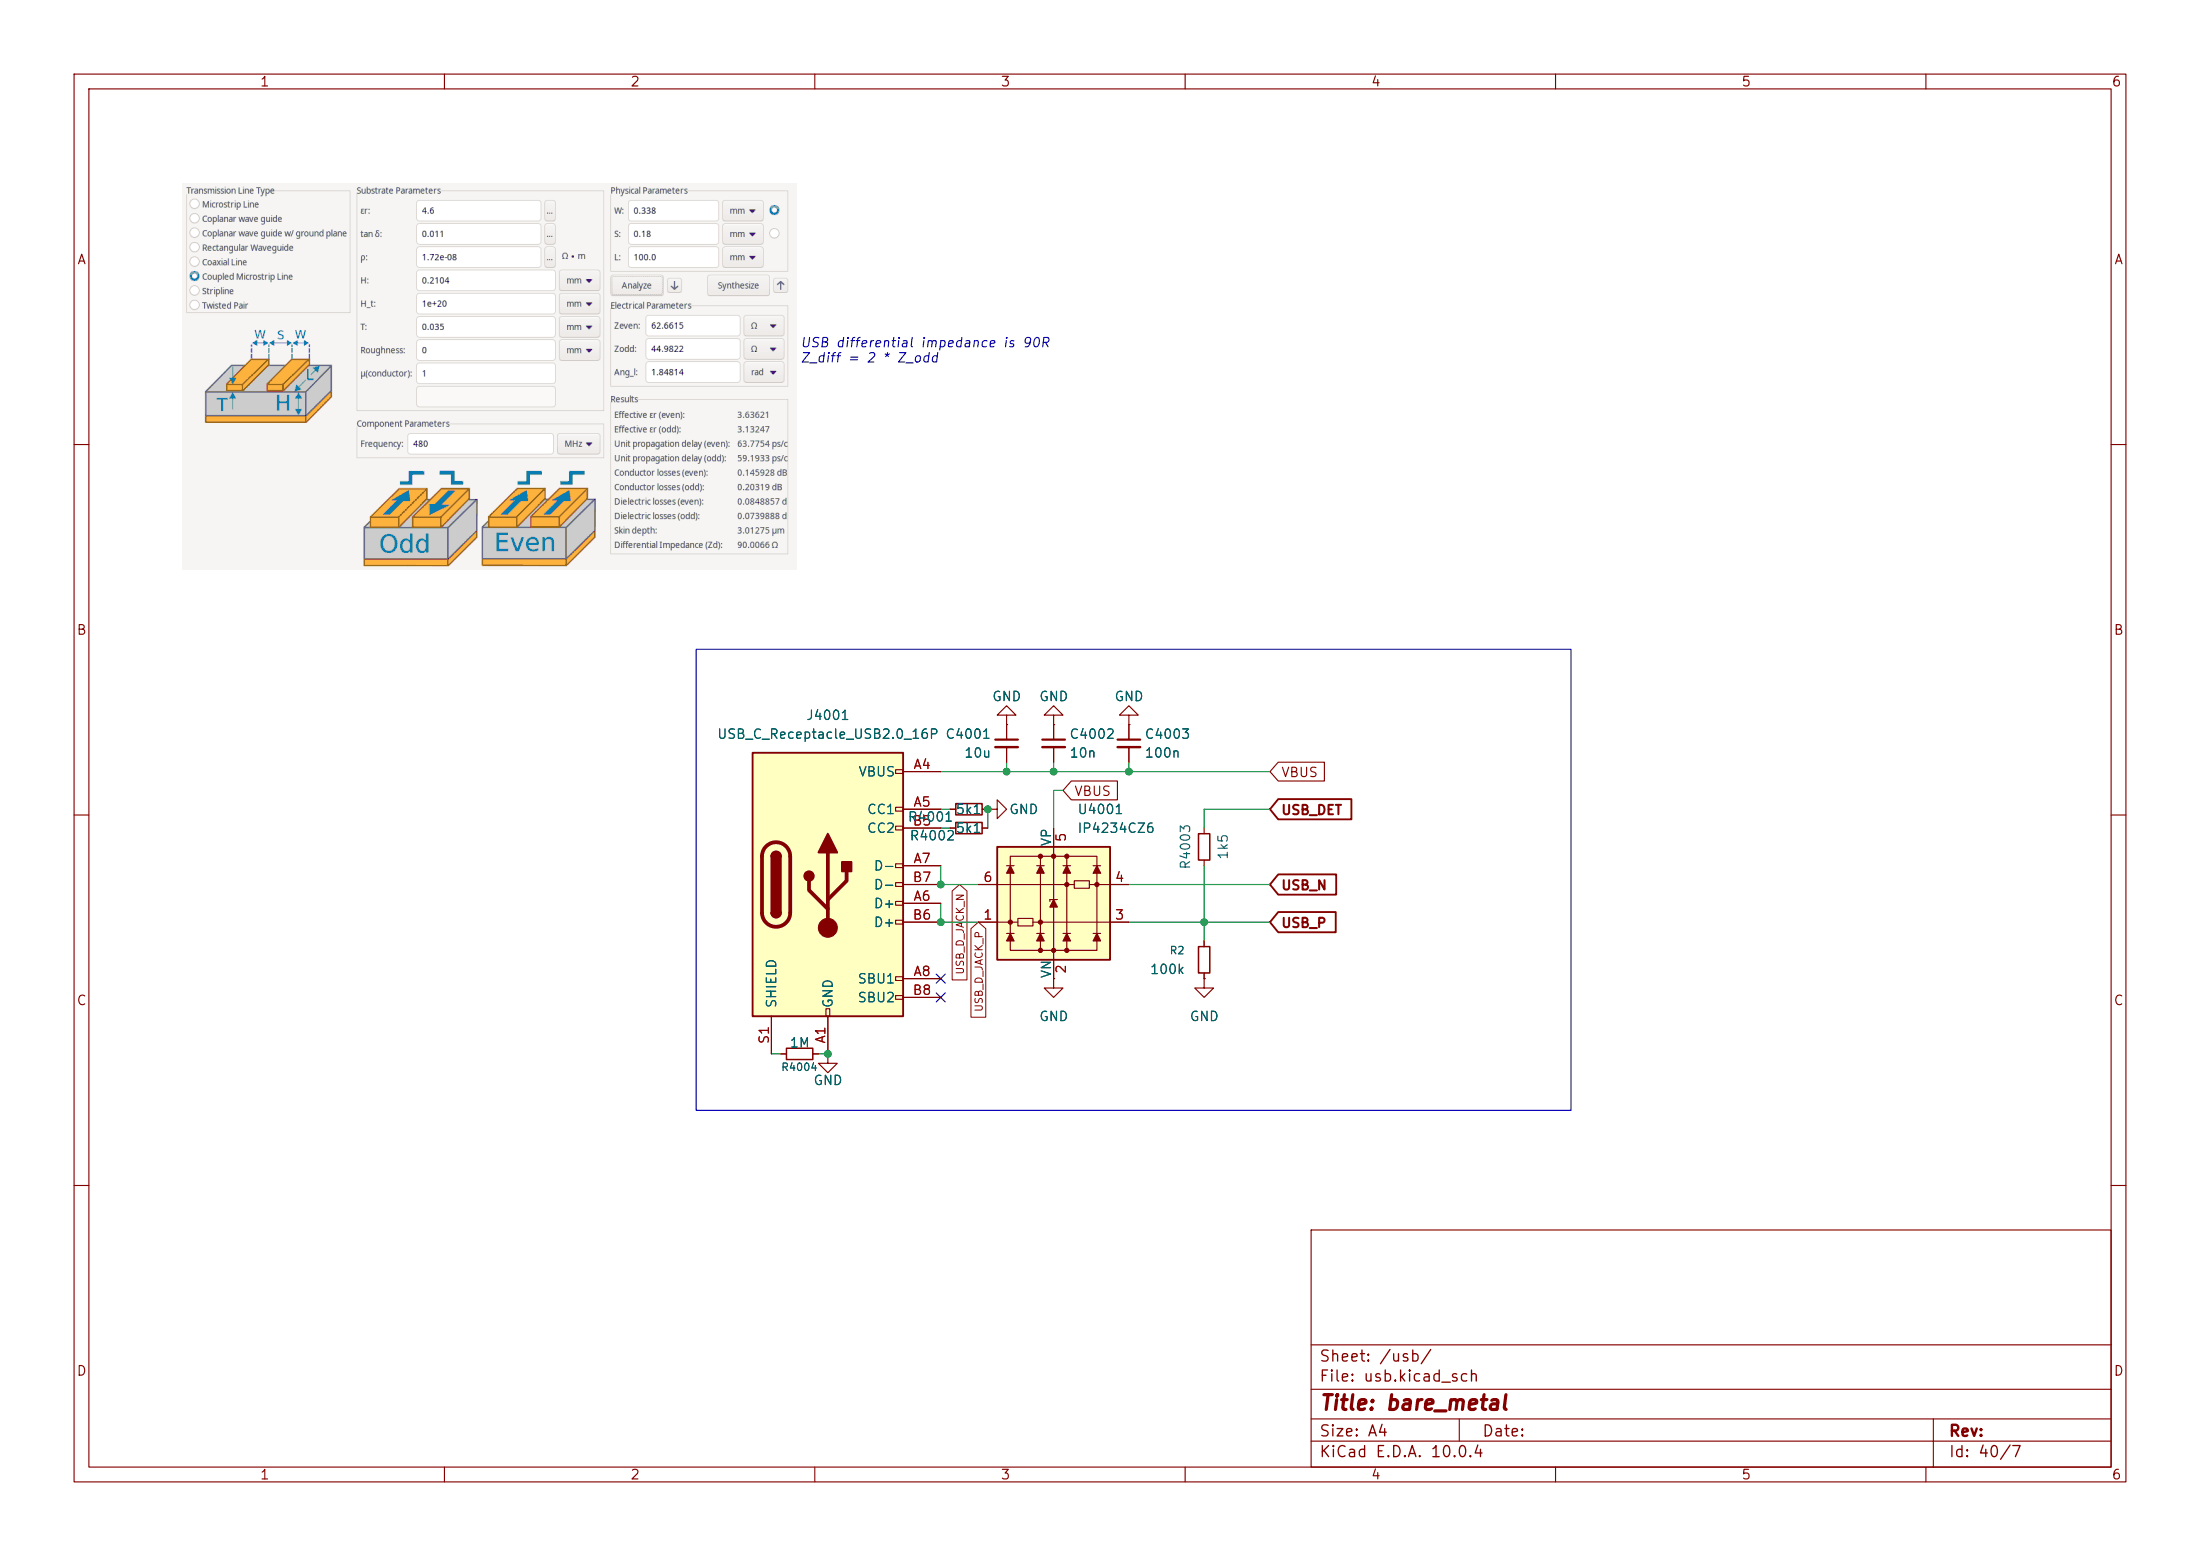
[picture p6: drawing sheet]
(kicad_sch
 (version 20260306)
 (generator "eeschema")
 (generator_version "10.0")
 (paper "A4")
 (title_block
  (title "bare_metal"))
 (lib_symbols
  (symbol "Connector:USB_C_Receptacle_USB2.0_16P"
   (pin_names
    (offset 1.016)) (exclude_from_sim no) (in_bom yes) (on_board yes)
   (in_pos_files yes)
   (duplicate_pin_numbers_are_jumpers no)
   (property "Reference" "J" (at 0 22.225 0) (show_name no) (do_not_autoplace no) (effects (font (size 1.27 1.27))))
   (property "Value" "USB_C_Receptacle_USB2.0_16P" (at 0 19.685 0) (show_name no) (do_not_autoplace no) (effects (font (size 1.27 1.27))))
   (property "Footprint" "" (at 3.81 0 0) (show_name no) (do_not_autoplace no) (hide yes) (effects (font (size 1.27 1.27))))
   (property "Datasheet" "https://www.usb.org/sites/default/files/documents/usb_type-c.zip" (at 3.81 0 0) (show_name no) (do_not_autoplace no) (hide yes) (effects (font (size 1.27 1.27))))
   (property "Description" "USB 2.0-only 16P Type-C Receptacle connector" (at 0 0 0) (show_name no) (do_not_autoplace no) (hide yes) (effects (font (size 1.27 1.27))))
   (symbol "USB_C_Receptacle_USB2.0_16P_0_0"
    (rectangle (start -0.254 -17.78) (end 0.254 -16.764) (stroke (width 0) (type default)) (fill (type none)))
    (rectangle (start 10.16 15.494) (end 9.144 14.986) (stroke (width 0) (type default)) (fill (type none)))
    (rectangle (start 10.16 10.414) (end 9.144 9.906) (stroke (width 0) (type default)) (fill (type none)))
    (rectangle (start 10.16 7.874) (end 9.144 7.366) (stroke (width 0) (type default)) (fill (type none)))
    (rectangle (start 10.16 2.794) (end 9.144 2.286) (stroke (width 0) (type default)) (fill (type none)))
    (rectangle (start 10.16 0.254) (end 9.144 -0.254) (stroke (width 0) (type default)) (fill (type none)))
    (rectangle (start 10.16 -2.286) (end 9.144 -2.794) (stroke (width 0) (type default)) (fill (type none)))
    (rectangle (start 10.16 -4.826) (end 9.144 -5.334) (stroke (width 0) (type default)) (fill (type none)))
    (rectangle (start 10.16 -12.446) (end 9.144 -12.954) (stroke (width 0) (type default)) (fill (type none)))
    (rectangle (start 10.16 -14.986) (end 9.144 -15.494) (stroke (width 0) (type default)) (fill (type none))))
   (symbol "USB_C_Receptacle_USB2.0_16P_0_1"
    (rectangle (start -10.16 17.78) (end 10.16 -17.78) (stroke (width 0.254) (type default)) (fill (type background)))
    (polyline (pts (xy -8.89 -3.81) (xy -8.89 3.81)) (stroke (width 0.508) (type default)) (fill (type none)))
    (rectangle (start -7.62 -3.81) (end -6.35 3.81) (stroke (width 0.254) (type default)) (fill (type outline)))
    (arc (start -7.62 3.81) (mid -6.985 4.4423) (end -6.35 3.81) (stroke (width 0.254) (type default)) (fill (type none)))
    (arc (start -7.62 3.81) (mid -6.985 4.4423) (end -6.35 3.81) (stroke (width 0.254) (type default)) (fill (type outline)))
    (arc (start -8.89 3.81) (mid -6.985 5.7067) (end -5.08 3.81) (stroke (width 0.508) (type default)) (fill (type none)))
    (arc (start -5.08 -3.81) (mid -6.985 -5.7067) (end -8.89 -3.81) (stroke (width 0.508) (type default)) (fill (type none)))
    (arc (start -6.35 -3.81) (mid -6.985 -4.4423) (end -7.62 -3.81) (stroke (width 0.254) (type default)) (fill (type none)))
    (arc (start -6.35 -3.81) (mid -6.985 -4.4423) (end -7.62 -3.81) (stroke (width 0.254) (type default)) (fill (type outline)))
    (polyline (pts (xy -5.08 3.81) (xy -5.08 -3.81)) (stroke (width 0.508) (type default)) (fill (type none)))
    (circle (center -2.54 1.143) (radius 0.635) (stroke (width 0.254) (type default)) (fill (type outline)))
    (polyline (pts (xy -1.27 4.318) (xy 0 6.858) (xy 1.27 4.318) (xy -1.27 4.318)) (stroke (width 0.254) (type default)) (fill (type outline)))
    (polyline (pts (xy 0 -2.032) (xy 2.54 0.508) (xy 2.54 1.778)) (stroke (width 0.508) (type default)) (fill (type none)))
    (polyline (pts (xy 0 -3.302) (xy -2.54 -0.762) (xy -2.54 0.508)) (stroke (width 0.508) (type default)) (fill (type none)))
    (polyline (pts (xy 0 -5.842) (xy 0 4.318)) (stroke (width 0.508) (type default)) (fill (type none)))
    (circle (center 0 -5.842) (radius 1.27) (stroke (width 0) (type default)) (fill (type outline)))
    (rectangle (start 1.905 1.778) (end 3.175 3.048) (stroke (width 0.254) (type default)) (fill (type outline))))
   (symbol "USB_C_Receptacle_USB2.0_16P_1_1"
    (pin passive line (at 0 -22.86 90) (length 5.08) (name "GND" (effects (font (size 1.27 1.27)))) (number "A1" (effects (font (size 1.27 1.27)))))
    (pin passive line (at 15.24 15.24 180) (length 5.08) (name "VBUS" (effects (font (size 1.27 1.27)))) (number "A4" (effects (font (size 1.27 1.27)))))
    (pin bidirectional line (at 15.24 10.16 180) (length 5.08) (name "CC1" (effects (font (size 1.27 1.27)))) (number "A5" (effects (font (size 1.27 1.27)))))
    (pin bidirectional line (at 15.24 -2.54 180) (length 5.08) (name "D+" (effects (font (size 1.27 1.27)))) (number "A6" (effects (font (size 1.27 1.27)))))
    (pin bidirectional line (at 15.24 2.54 180) (length 5.08) (name "D-" (effects (font (size 1.27 1.27)))) (number "A7" (effects (font (size 1.27 1.27)))))
    (pin bidirectional line (at 15.24 -12.7 180) (length 5.08) (name "SBU1" (effects (font (size 1.27 1.27)))) (number "A8" (effects (font (size 1.27 1.27)))))
    (pin passive line (at 15.24 15.24 180) (length 5.08) (hide yes) (name "VBUS" (effects (font (size 1.27 1.27)))) (number "A9" (effects (font (size 1.27 1.27)))))
    (pin passive line (at 0 -22.86 90) (length 5.08) (hide yes) (name "GND" (effects (font (size 1.27 1.27)))) (number "A12" (effects (font (size 1.27 1.27)))))
    (pin passive line (at 0 -22.86 90) (length 5.08) (hide yes) (name "GND" (effects (font (size 1.27 1.27)))) (number "B1" (effects (font (size 1.27 1.27)))))
    (pin passive line (at 15.24 15.24 180) (length 5.08) (hide yes) (name "VBUS" (effects (font (size 1.27 1.27)))) (number "B4" (effects (font (size 1.27 1.27)))))
    (pin bidirectional line (at 15.24 7.62 180) (length 5.08) (name "CC2" (effects (font (size 1.27 1.27)))) (number "B5" (effects (font (size 1.27 1.27)))))
    (pin bidirectional line (at 15.24 -5.08 180) (length 5.08) (name "D+" (effects (font (size 1.27 1.27)))) (number "B6" (effects (font (size 1.27 1.27)))))
    (pin bidirectional line (at 15.24 0 180) (length 5.08) (name "D-" (effects (font (size 1.27 1.27)))) (number "B7" (effects (font (size 1.27 1.27)))))
    (pin bidirectional line (at 15.24 -15.24 180) (length 5.08) (name "SBU2" (effects (font (size 1.27 1.27)))) (number "B8" (effects (font (size 1.27 1.27)))))
    (pin passive line (at 15.24 15.24 180) (length 5.08) (hide yes) (name "VBUS" (effects (font (size 1.27 1.27)))) (number "B9" (effects (font (size 1.27 1.27)))))
    (pin passive line (at 0 -22.86 90) (length 5.08) (hide yes) (name "GND" (effects (font (size 1.27 1.27)))) (number "B12" (effects (font (size 1.27 1.27)))))
    (pin passive line (at -7.62 -22.86 90) (length 5.08) (name "SHIELD" (effects (font (size 1.27 1.27)))) (number "S1" (effects (font (size 1.27 1.27))))))
   (embedded_fonts no))
  (symbol "Device:C_Small"
   (pin_numbers (hide yes))
   (pin_names
    (offset 0.254) (hide yes)) (exclude_from_sim no) (in_bom yes) (on_board yes)
   (in_pos_files yes)
   (duplicate_pin_numbers_are_jumpers no)
   (property "Reference" "C" (at 0.254 1.778 0) (show_name no) (do_not_autoplace no) (effects (font (size 1.27 1.27)) (justify left)))
   (property "Value" "C_Small" (at 0.254 -2.032 0) (show_name no) (do_not_autoplace no) (effects (font (size 1.27 1.27)) (justify left)))
   (property "Footprint" "" (at 0 0 0) (show_name no) (do_not_autoplace no) (hide yes) (effects (font (size 1.27 1.27))))
   (property "Datasheet" "" (at 0 0 0) (show_name no) (do_not_autoplace no) (hide yes) (effects (font (size 1.27 1.27))))
   (property "Description" "Unpolarized capacitor, small symbol" (at 0 0 0) (show_name no) (do_not_autoplace no) (hide yes) (effects (font (size 1.27 1.27))))
   (symbol "C_Small_0_1"
    (polyline (pts (xy -1.524 0.508) (xy 1.524 0.508)) (stroke (width 0.3048) (type default)) (fill (type none)))
    (polyline (pts (xy -1.524 -0.508) (xy 1.524 -0.508)) (stroke (width 0.3302) (type default)) (fill (type none))))
   (symbol "C_Small_1_1"
    (pin passive line (at 0 2.54 270) (length 2.032) (name "" (effects (font (size 1.27 1.27)))) (number "1" (effects (font (size 1.27 1.27)))))
    (pin passive line (at 0 -2.54 90) (length 2.032) (name "" (effects (font (size 1.27 1.27)))) (number "2" (effects (font (size 1.27 1.27))))))
   (embedded_fonts no))
  (symbol "Device:R_Small"
   (pin_numbers (hide yes))
   (pin_names
    (offset 0.254) (hide yes)) (exclude_from_sim no) (in_bom yes) (on_board yes)
   (in_pos_files yes)
   (duplicate_pin_numbers_are_jumpers no)
   (property "Reference" "R" (at 0.762 0.508 0) (show_name no) (do_not_autoplace no) (effects (font (size 1.27 1.27)) (justify left)))
   (property "Value" "R_Small" (at 0.762 -1.016 0) (show_name no) (do_not_autoplace no) (effects (font (size 1.27 1.27)) (justify left)))
   (property "Footprint" "" (at 0 0 0) (show_name no) (do_not_autoplace no) (hide yes) (effects (font (size 1.27 1.27))))
   (property "Datasheet" "" (at 0 0 0) (show_name no) (do_not_autoplace no) (hide yes) (effects (font (size 1.27 1.27))))
   (property "Description" "Resistor, small symbol" (at 0 0 0) (show_name no) (do_not_autoplace no) (hide yes) (effects (font (size 1.27 1.27))))
   (symbol "R_Small_0_1"
    (rectangle (start -0.762 1.778) (end 0.762 -1.778) (stroke (width 0.2032) (type default)) (fill (type none))))
   (symbol "R_Small_1_1"
    (pin passive line (at 0 2.54 270) (length 0.762) (name "" (effects (font (size 1.27 1.27)))) (number "1" (effects (font (size 1.27 1.27)))))
    (pin passive line (at 0 -2.54 90) (length 0.762) (name "" (effects (font (size 1.27 1.27)))) (number "2" (effects (font (size 1.27 1.27))))))
   (embedded_fonts no))
  (symbol "Power_Protection:IP4234CZ6"
   (pin_names
    (offset 0)) (exclude_from_sim no) (in_bom yes) (on_board yes)
   (in_pos_files yes)
   (duplicate_pin_numbers_are_jumpers no)
   (property "Reference" "U" (at -6.35 8.89 0) (show_name no) (do_not_autoplace no) (effects (font (size 1.27 1.27)) (justify right)))
   (property "Value" "IP4234CZ6" (at 2.794 8.89 0) (show_name no) (do_not_autoplace no) (effects (font (size 1.27 1.27)) (justify left)))
   (property "Footprint" "Package_TO_SOT_SMD:SC-74-6_1.55x2.9mm_P0.95mm" (at 0 -15.748 0) (show_name no) (do_not_autoplace no) (hide yes) (effects (font (size 1.27 1.27))))
   (property "Datasheet" "https://assets.nexperia.com/documents/data-sheet/IP4234CZ6.pdf" (at 0 -20.066 0) (show_name no) (do_not_autoplace no) (hide yes) (effects (font (size 1.27 1.27))))
   (property "Description" "ESD Protection, 2 channel, USB 2.0 to IEC 61000-4-2 level 4, 5.5V, SOT457 (SC-74-6)" (at 0 -18.034 0) (show_name no) (do_not_autoplace no) (hide yes) (effects (font (size 1.27 1.27))))
   (symbol "IP4234CZ6_0_0"
    (rectangle (start -5.842 6.35) (end 5.842 -6.35) (stroke (width 0) (type default)) (fill (type none)))
    (polyline (pts (xy -1.778 -6.35) (xy -1.778 6.35)) (stroke (width 0) (type default)) (fill (type none)))
    (polyline (pts (xy 1.778 6.35) (xy 1.778 -6.35)) (stroke (width 0) (type default)) (fill (type none))))
   (symbol "IP4234CZ6_0_1"
    (rectangle (start -7.62 7.62) (end 7.62 -7.62) (stroke (width 0.254) (type default)) (fill (type background)))
    (polyline (pts (xy -7.62 2.54) (xy 2.794 2.54)) (stroke (width 0) (type default)) (fill (type none)))
    (polyline (pts (xy -7.62 -2.54) (xy -4.826 -2.54)) (stroke (width 0) (type default)) (fill (type none)))
    (circle (center -5.842 -2.54) (radius 0.2794) (stroke (width 0) (type default)) (fill (type outline)))
    (polyline (pts (xy -5.334 5.08) (xy -6.35 5.08)) (stroke (width 0) (type default)) (fill (type none)))
    (polyline (pts (xy -5.334 -4.064) (xy -6.35 -4.064)) (stroke (width 0) (type default)) (fill (type none)))
    (circle (center -1.778 6.35) (radius 0.2794) (stroke (width 0) (type default)) (fill (type outline)))
    (circle (center -1.778 -2.54) (radius 0.2794) (stroke (width 0) (type default)) (fill (type outline)))
    (circle (center -1.778 -6.35) (radius 0.2794) (stroke (width 0) (type default)) (fill (type outline)))
    (polyline (pts (xy -1.27 5.08) (xy -2.286 5.08)) (stroke (width 0) (type default)) (fill (type none)))
    (polyline (pts (xy -1.27 -4.064) (xy -2.286 -4.064)) (stroke (width 0) (type default)) (fill (type none)))
    (polyline (pts (xy -0.508 0.508) (xy -0.508 0.254)) (stroke (width 0) (type default)) (fill (type none)))
    (polyline (pts (xy 0 7.62) (xy 0 -7.62)) (stroke (width 0) (type default)) (fill (type none)))
    (circle (center 0 6.35) (radius 0.2794) (stroke (width 0) (type default)) (fill (type outline)))
    (circle (center 0 -6.35) (radius 0.2794) (stroke (width 0) (type default)) (fill (type outline)))
    (polyline (pts (xy 0.508 0.508) (xy -0.508 0.508)) (stroke (width 0) (type default)) (fill (type none)))
    (circle (center 1.778 6.35) (radius 0.2794) (stroke (width 0) (type default)) (fill (type outline)))
    (circle (center 1.778 2.54) (radius 0.2794) (stroke (width 0) (type default)) (fill (type outline)))
    (circle (center 1.778 -6.35) (radius 0.2794) (stroke (width 0) (type default)) (fill (type outline)))
    (polyline (pts (xy 2.286 5.08) (xy 1.27 5.08)) (stroke (width 0) (type default)) (fill (type none)))
    (polyline (pts (xy 2.286 -4.064) (xy 1.27 -4.064)) (stroke (width 0) (type default)) (fill (type none)))
    (circle (center 5.842 2.54) (radius 0.2794) (stroke (width 0) (type default)) (fill (type outline)))
    (polyline (pts (xy 6.35 5.08) (xy 5.334 5.08)) (stroke (width 0) (type default)) (fill (type none)))
    (polyline (pts (xy 6.35 -4.064) (xy 5.334 -4.064)) (stroke (width 0) (type default)) (fill (type none)))
    (polyline (pts (xy 7.62 2.54) (xy 4.826 2.54)) (stroke (width 0) (type default)) (fill (type none)))
    (polyline (pts (xy 7.62 -2.54) (xy -2.794 -2.54)) (stroke (width 0) (type default)) (fill (type none))))
   (symbol "IP4234CZ6_1_1"
    (polyline (pts (xy -5.334 4.064) (xy -6.35 4.064) (xy -5.842 5.08) (xy -5.334 4.064)) (stroke (width 0) (type default)) (fill (type outline)))
    (polyline (pts (xy -5.334 -5.08) (xy -6.35 -5.08) (xy -5.842 -4.064) (xy -5.334 -5.08)) (stroke (width 0) (type default)) (fill (type outline)))
    (rectangle (start -4.826 -2.032) (end -2.794 -3.048) (stroke (width 0) (type default)) (fill (type none)))
    (polyline (pts (xy -1.27 4.064) (xy -2.286 4.064) (xy -1.778 5.08) (xy -1.27 4.064)) (stroke (width 0) (type default)) (fill (type outline)))
    (polyline (pts (xy -1.27 -5.08) (xy -2.286 -5.08) (xy -1.778 -4.064) (xy -1.27 -5.08)) (stroke (width 0) (type default)) (fill (type outline)))
    (polyline (pts (xy 0.508 -0.508) (xy -0.508 -0.508) (xy 0 0.508) (xy 0.508 -0.508)) (stroke (width 0) (type default)) (fill (type outline)))
    (polyline (pts (xy 2.286 4.064) (xy 1.27 4.064) (xy 1.778 5.08) (xy 2.286 4.064)) (stroke (width 0) (type default)) (fill (type outline)))
    (polyline (pts (xy 2.286 -5.08) (xy 1.27 -5.08) (xy 1.778 -4.064) (xy 2.286 -5.08)) (stroke (width 0) (type default)) (fill (type outline)))
    (rectangle (start 2.794 3.048) (end 4.826 2.032) (stroke (width 0) (type default)) (fill (type none)))
    (polyline (pts (xy 6.35 4.064) (xy 5.334 4.064) (xy 5.842 5.08) (xy 6.35 4.064)) (stroke (width 0) (type default)) (fill (type outline)))
    (polyline (pts (xy 6.35 -5.08) (xy 5.334 -5.08) (xy 5.842 -4.064) (xy 6.35 -5.08)) (stroke (width 0) (type default)) (fill (type outline)))
    (pin passive line (at -10.16 -2.54 0) (length 2.54) (name "" (effects (font (size 1.27 1.27)))) (number "1" (effects (font (size 1.27 1.27)))))
    (pin passive line (at 0 -10.16 90) (length 2.54) (name "VN" (effects (font (size 1.27 1.27)))) (number "2" (effects (font (size 1.27 1.27)))))
    (pin passive line (at 10.16 -2.54 180) (length 2.54) (name "" (effects (font (size 1.27 1.27)))) (number "3" (effects (font (size 1.27 1.27)))))
    (pin passive line (at 10.16 2.54 180) (length 2.54) (name "" (effects (font (size 1.27 1.27)))) (number "4" (effects (font (size 1.27 1.27)))))
    (pin passive line (at 0 10.16 270) (length 2.54) (name "VP" (effects (font (size 1.27 1.27)))) (number "5" (effects (font (size 1.27 1.27)))))
    (pin passive line (at -10.16 2.54 0) (length 2.54) (name "" (effects (font (size 1.27 1.27)))) (number "6" (effects (font (size 1.27 1.27))))))
   (embedded_fonts no))
  (symbol "R_Small_1"
   (pin_numbers (hide yes))
   (pin_names
    (offset 0.254) (hide yes)) (exclude_from_sim no) (in_bom yes) (on_board yes)
   (in_pos_files yes)
   (duplicate_pin_numbers_are_jumpers no)
   (property "Reference" "R" (at 0 0 90) (show_name no) (do_not_autoplace no) (effects (font (size 1.016 1.016))))
   (property "Value" "R_Small" (at 1.778 0 90) (show_name no) (do_not_autoplace no) (effects (font (size 1.27 1.27))))
   (property "Footprint" "" (at 0 0 0) (show_name no) (do_not_autoplace no) (hide yes) (effects (font (size 1.27 1.27))))
   (property "Datasheet" "" (at 0 0 0) (show_name no) (do_not_autoplace no) (hide yes) (effects (font (size 1.27 1.27))))
   (property "Description" "Resistor, small symbol" (at 0 0 0) (show_name no) (do_not_autoplace no) (hide yes) (effects (font (size 1.27 1.27))))
   (symbol "R_Small_1_0_1"
    (rectangle (start -0.762 1.778) (end 0.762 -1.778) (stroke (width 0.2032) (type default)) (fill (type none))))
   (symbol "R_Small_1_1_1"
    (pin passive line (at 0 2.54 270) (length 0.762) (name "" (effects (font (size 1.27 1.27)))) (number "1" (effects (font (size 1.27 1.27)))))
    (pin passive line (at 0 -2.54 90) (length 0.762) (name "" (effects (font (size 1.27 1.27)))) (number "2" (effects (font (size 1.27 1.27))))))
   (embedded_fonts no))
  (symbol "pkl_device:pkl_R_Small"
   (pin_numbers (hide yes))
   (pin_names
    (offset 0.254) (hide yes)) (exclude_from_sim no) (in_bom yes) (on_board yes)
   (in_pos_files yes)
   (duplicate_pin_numbers_are_jumpers no)
   (property "Reference" "R" (at 0.762 0.508 0) (show_name no) (do_not_autoplace no) (effects (font (size 1.27 1.27)) (justify left)))
   (property "Value" "pkl_R_Small" (at 0.762 -1.016 0) (show_name no) (do_not_autoplace no) (effects (font (size 1.27 1.27)) (justify left)))
   (property "Footprint" "pkl_dipol:R_0402" (at 0 0 0) (show_name no) (do_not_autoplace no) (hide yes) (effects (font (size 1.524 1.524))))
   (property "Datasheet" "" (at 0 0 0) (show_name no) (do_not_autoplace no) (hide yes) (effects (font (size 1.524 1.524))))
   (property "Description" "Resistor" (at 0 0 0) (show_name no) (do_not_autoplace no) (hide yes) (effects (font (size 1.27 1.27))))
   (symbol "pkl_R_Small_0_1"
    (rectangle (start -0.762 1.778) (end 0.762 -1.778) (stroke (width 0.2032) (type default)) (fill (type none))))
   (symbol "pkl_R_Small_1_1"
    (pin passive line (at 0 2.54 270) (length 0.762) (name "" (effects (font (size 1.016 1.016)))) (number "1" (effects (font (size 1.016 1.016)))))
    (pin passive line (at 0 -2.54 90) (length 0.762) (name "" (effects (font (size 1.016 1.016)))) (number "2" (effects (font (size 1.016 1.016))))))
   (embedded_fonts no))
  (symbol "power:GND"
   (power global)
   (pin_numbers (hide yes))
   (pin_names
    (offset 0) (hide yes)) (exclude_from_sim no) (in_bom yes) (on_board yes)
   (in_pos_files yes)
   (duplicate_pin_numbers_are_jumpers no)
   (property "Reference" "#PWR" (at 0 -6.35 0) (show_name no) (do_not_autoplace no) (hide yes) (effects (font (size 1.27 1.27))))
   (property "Value" "GND" (at 0 -3.81 0) (show_name no) (do_not_autoplace no) (effects (font (size 1.27 1.27))))
   (property "Footprint" "" (at 0 0 0) (show_name no) (do_not_autoplace no) (hide yes) (effects (font (size 1.27 1.27))))
   (property "Datasheet" "" (at 0 0 0) (show_name no) (do_not_autoplace no) (hide yes) (effects (font (size 1.27 1.27))))
   (property "Description" "Power symbol creates a global label with name \"GND\" , ground" (at 0 0 0) (show_name no) (do_not_autoplace no) (hide yes) (effects (font (size 1.27 1.27))))
   (symbol "GND_0_1"
    (polyline (pts (xy 0 0) (xy 0 -1.27) (xy 1.27 -1.27) (xy 0 -2.54) (xy -1.27 -1.27) (xy 0 -1.27)) (stroke (width 0) (type default)) (fill (type none))))
   (symbol "GND_1_1"
    (pin power_in line (at 0 0 270) (length 0) (name "" (effects (font (size 1.27 1.27)))) (number "1" (effects (font (size 1.27 1.27))))))
   (embedded_fonts no)))
 (rectangle
  (start 93.98 87.63)
  (end 212.09 149.86)
  (stroke (width 0) (type default))
  (fill (type none)))
 (text "USB differential impedance is 90R\nZ_diff = 2 * Z_odd"
  (exclude_from_sim no)
  (at 107.95 47.498 0)
  (effects (font (size 1.27 1.27)
    (italic yes)) (justify left)))
 (junction
  (at 127 119.38)
  (diameter 0)
  (color 0 0 0 0))
 (junction
  (at 152.4 104.14)
  (diameter 0)
  (color 0 0 0 0))
 (junction
  (at 111.76 142.24)
  (diameter 0)
  (color 0 0 0 0))
 (junction
  (at 142.24 104.14)
  (diameter 0)
  (color 0 0 0 0))
 (junction
  (at 135.89 104.14)
  (diameter 0)
  (color 0 0 0 0))
 (junction
  (at 127 124.46)
  (diameter 0)
  (color 0 0 0 0))
 (junction
  (at 133.35 109.22)
  (diameter 0)
  (color 0 0 0 0))
 (junction
  (at 162.56 124.46)
  (diameter 0)
  (color 0 0 0 0))
 (no_connect
  (at 127 132.08))
 (no_connect
  (at 127 134.62))
 (wire
  (pts (xy 162.56 111.76) (xy 162.56 109.22))
  (stroke (width 0) (type default)))
 (wire
  (pts (xy 152.4 102.87) (xy 152.4 104.14))
  (stroke (width 0) (type default)))
 (wire
  (pts (xy 133.35 109.22) (xy 133.35 111.76))
  (stroke (width 0) (type default)))
 (wire
  (pts (xy 127 119.38) (xy 132.08 119.38))
  (stroke (width 0) (type default)))
 (wire
  (pts (xy 143.51 106.68) (xy 142.24 106.68))
  (stroke (width 0) (type default)))
 (wire
  (pts (xy 171.45 119.38) (xy 152.4 119.38))
  (stroke (width 0) (type default)))
 (wire
  (pts (xy 162.56 124.46) (xy 152.4 124.46))
  (stroke (width 0) (type default)))
 (wire
  (pts (xy 162.56 124.46) (xy 162.56 127))
  (stroke (width 0) (type default)))
 (wire
  (pts (xy 127 111.76) (xy 128.27 111.76))
  (stroke (width 0) (type default)))
 (wire
  (pts (xy 162.56 109.22) (xy 171.45 109.22))
  (stroke (width 0) (type default)))
 (wire
  (pts (xy 152.4 104.14) (xy 171.45 104.14))
  (stroke (width 0) (type default)))
 (wire
  (pts (xy 135.89 104.14) (xy 142.24 104.14))
  (stroke (width 0) (type default)))
 (wire
  (pts (xy 142.24 104.14) (xy 152.4 104.14))
  (stroke (width 0) (type default)))
 (wire
  (pts (xy 127 116.84) (xy 127 119.38))
  (stroke (width 0) (type default)))
 (wire
  (pts (xy 104.14 142.24) (xy 105.41 142.24))
  (stroke (width 0) (type default)))
 (wire
  (pts (xy 127 121.92) (xy 127 124.46))
  (stroke (width 0) (type default)))
 (wire
  (pts (xy 127 124.46) (xy 132.08 124.46))
  (stroke (width 0) (type default)))
 (wire
  (pts (xy 162.56 116.84) (xy 162.56 124.46))
  (stroke (width 0) (type default)))
 (wire
  (pts (xy 127 104.14) (xy 135.89 104.14))
  (stroke (width 0) (type default)))
 (wire
  (pts (xy 171.45 124.46) (xy 162.56 124.46))
  (stroke (width 0) (type default)))
 (wire
  (pts (xy 142.24 102.87) (xy 142.24 104.14))
  (stroke (width 0) (type default)))
 (wire
  (pts (xy 142.24 106.68) (xy 142.24 111.76))
  (stroke (width 0) (type default)))
 (wire
  (pts (xy 135.89 102.87) (xy 135.89 104.14))
  (stroke (width 0) (type default)))
 (wire
  (pts (xy 110.49 142.24) (xy 111.76 142.24))
  (stroke (width 0) (type default)))
 (wire
  (pts (xy 127 109.22) (xy 128.27 109.22))
  (stroke (width 0) (type default)))
 (image
  (at 66.04 50.8)
  (data))
 (global_label "USB_P"
  (shape input)
  (at 171.45 124.46 0)
  (fields_autoplaced yes)
  (effects (font (size 1.27 1.27) (thickness 0.254)
    (bold yes)) (justify left))
  (property "Intersheetrefs" "${INTERSHEET_REFS}" (at 180.9588 124.46 0) (hide yes) (show_name no) (do_not_autoplace no) (effects (font (size 1.27 1.27)) (justify left))))
 (global_label "USB_D_JACK_N"
  (shape input)
  (at 129.54 119.38 270)
  (fields_autoplaced yes)
  (effects (font (size 1 1) (thickness 0.125)) (justify right))
  (property "Intersheetrefs" "${INTERSHEET_REFS}" (at 129.54 132.6826 90) (hide yes) (show_name no) (do_not_autoplace no) (effects (font (size 1.27 1.27)) (justify right))))
 (global_label "VBUS"
  (shape input)
  (at 171.45 104.14 0)
  (fields_autoplaced yes)
  (effects (font (size 1.27 1.27)) (justify left))
  (property "Intersheetrefs" "${INTERSHEET_REFS}" (at 179.3338 104.14 0) (hide yes) (show_name no) (do_not_autoplace no) (effects (font (size 1.27 1.27)) (justify left))))
 (global_label "USB_N"
  (shape input)
  (at 171.45 119.38 0)
  (fields_autoplaced yes)
  (effects (font (size 1.27 1.27) (thickness 0.254)
    (bold yes)) (justify left))
  (property "Intersheetrefs" "${INTERSHEET_REFS}" (at 181.0193 119.38 0) (hide yes) (show_name no) (do_not_autoplace no) (effects (font (size 1.27 1.27)) (justify left))))
 (global_label "USB_DET"
  (shape input)
  (at 171.45 109.22 0)
  (fields_autoplaced yes)
  (effects (font (size 1.27 1.27) (thickness 0.254)
    (bold yes)) (justify left))
  (property "Intersheetrefs" "${INTERSHEET_REFS}" (at 183.0754 109.22 0) (hide yes) (show_name no) (do_not_autoplace no) (effects (font (size 1.27 1.27)) (justify left))))
 (global_label "VBUS"
  (shape input)
  (at 143.51 106.68 0)
  (fields_autoplaced yes)
  (effects (font (size 1.27 1.27)) (justify left))
  (property "Intersheetrefs" "${INTERSHEET_REFS}" (at 151.3938 106.68 0) (hide yes) (show_name no) (do_not_autoplace no) (effects (font (size 1.27 1.27)) (justify left))))
 (global_label "USB_D_JACK_P"
  (shape input)
  (at 132.08 124.46 270)
  (fields_autoplaced yes)
  (effects (font (size 1 1) (thickness 0.125)) (justify right))
  (property "Intersheetrefs" "${INTERSHEET_REFS}" (at 132.08 137.715 90) (hide yes) (show_name no) (do_not_autoplace no) (effects (font (size 1.27 1.27)) (justify right))))
 (symbol
  (lib_name "R_Small_1")
  (lib_id "Device:R_Small")
  (at 107.95 142.24 90)
  (unit 1)
  (body_style 1)
  (exclude_from_sim no)
  (in_bom yes)
  (on_board yes)
  (in_pos_files yes)
  (dnp no)
  (property "Reference" "R4004" (at 107.95 144.018 90) (show_name no) (do_not_autoplace no) (effects (font (size 1.016 1.016))))
  (property "Value" "1M" (at 107.95 140.716 90) (show_name no) (do_not_autoplace no) (effects (font (size 1.27 1.27))))
  (property "Footprint" "Resistor_SMD:R_2512_6332Metric" (at 107.95 142.24 0) (hide yes) (show_name no) (do_not_autoplace no) (effects (font (size 1.27 1.27))))
  (property "Datasheet" "" (at 107.95 142.24 0) (hide yes) (show_name no) (do_not_autoplace no) (effects (font (size 1.27 1.27))))
  (property "Description" "Resistor, small symbol" (at 107.95 142.24 0) (hide yes) (show_name no) (do_not_autoplace no) (effects (font (size 1.27 1.27))))
  (pin "2")
  (pin "1"))
 (symbol
  (lib_id "power:GND")
  (at 135.89 97.79 180)
  (unit 1)
  (body_style 1)
  (exclude_from_sim no)
  (in_bom yes)
  (on_board yes)
  (in_pos_files yes)
  (dnp no)
  (property "Reference" "#PWR04001" (at 135.89 91.44 0) (hide yes) (show_name no) (do_not_autoplace no) (effects (font (size 1.27 1.27))))
  (property "Value" "GND" (at 135.89 93.98 0) (show_name no) (do_not_autoplace no) (effects (font (size 1.27 1.27))))
  (property "Footprint" "" (at 135.89 97.79 0) (hide yes) (show_name no) (do_not_autoplace no) (effects (font (size 1.27 1.27))))
  (property "Datasheet" "" (at 135.89 97.79 0) (hide yes) (show_name no) (do_not_autoplace no) (effects (font (size 1.27 1.27))))
  (property "Description" "Power symbol creates a global label with name \"GND\" , ground" (at 135.89 97.79 0) (hide yes) (show_name no) (do_not_autoplace no) (effects (font (size 1.27 1.27))))
  (pin "1"))
 (symbol
  (lib_id "Connector:USB_C_Receptacle_USB2.0_16P")
  (at 111.76 119.38 0)
  (unit 1)
  (body_style 1)
  (exclude_from_sim no)
  (in_bom yes)
  (on_board yes)
  (in_pos_files yes)
  (dnp no)
  (fields_autoplaced yes)
  (property "Reference" "J4001" (at 111.76 96.52 0) (show_name no) (do_not_autoplace no) (effects (font (size 1.27 1.27))))
  (property "Value" "USB_C_Receptacle_USB2.0_16P" (at 111.76 99.06 0) (show_name no) (do_not_autoplace no) (effects (font (size 1.27 1.27))))
  (property "Footprint" "wenzellabs:USB_C_Receptacle_GCT_USB4800-03-A_16P_TopMnt_Horizontal" (at 115.57 119.38 0) (hide yes) (show_name no) (do_not_autoplace no) (effects (font (size 1.27 1.27))))
  (property "Datasheet" "https://www.usb.org/sites/default/files/documents/usb_type-c.zip" (at 115.57 119.38 0) (hide yes) (show_name no) (do_not_autoplace no) (effects (font (size 1.27 1.27))))
  (property "Description" "USB 2.0-only 16P Type-C Receptacle connector" (at 111.76 119.38 0) (hide yes) (show_name no) (do_not_autoplace no) (effects (font (size 1.27 1.27))))
  (pin "B4")
  (pin "B6")
  (pin "A1")
  (pin "A12")
  (pin "B12")
  (pin "B8")
  (pin "A8")
  (pin "A6")
  (pin "B9")
  (pin "B7")
  (pin "S1")
  (pin "A7")
  (pin "B5")
  (pin "B1")
  (pin "A4")
  (pin "A9")
  (pin "A5"))
 (symbol
  (lib_id "power:GND")
  (at 142.24 132.08 0)
  (unit 1)
  (body_style 1)
  (exclude_from_sim no)
  (in_bom yes)
  (on_board yes)
  (in_pos_files yes)
  (dnp no)
  (fields_autoplaced yes)
  (property "Reference" "#PWR04005" (at 142.24 138.43 0) (hide yes) (show_name no) (do_not_autoplace no) (effects (font (size 1.27 1.27))))
  (property "Value" "GND" (at 142.24 137.16 0) (show_name no) (do_not_autoplace no) (effects (font (size 1.27 1.27))))
  (property "Footprint" "" (at 142.24 132.08 0) (hide yes) (show_name no) (do_not_autoplace no) (effects (font (size 1.27 1.27))))
  (property "Datasheet" "" (at 142.24 132.08 0) (hide yes) (show_name no) (do_not_autoplace no) (effects (font (size 1.27 1.27))))
  (property "Description" "Power symbol creates a global label with name \"GND\" , ground" (at 142.24 132.08 0) (hide yes) (show_name no) (do_not_autoplace no) (effects (font (size 1.27 1.27))))
  (pin "1"))
 (symbol
  (lib_id "pkl_device:pkl_R_Small")
  (at 162.56 114.3 0)
  (unit 1)
  (body_style 1)
  (exclude_from_sim no)
  (in_bom yes)
  (on_board yes)
  (in_pos_files yes)
  (dnp no)
  (property "Reference" "R4003" (at 160.02 114.3 90) (show_name no) (do_not_autoplace no) (effects (font (size 1.27 1.27))))
  (property "Value" "1k5" (at 165.1 114.3 90) (show_name no) (do_not_autoplace no) (effects (font (size 1.27 1.27))))
  (property "Footprint" "Resistor_SMD:R_0402_1005Metric" (at 164.0586 116.6622 0) (hide yes) (show_name no) (do_not_autoplace no) (effects (font (size 1.524 1.524)) (justify left)))
  (property "Datasheet" "" (at 162.56 114.3 0) (show_name no) (do_not_autoplace no) (effects (font (size 1.524 1.524))))
  (property "Description" "" (at 162.56 114.3 0) (hide yes) (show_name no) (do_not_autoplace no) (effects (font (size 1.27 1.27))))
  (pin "1")
  (pin "2"))
 (symbol
  (lib_id "Device:R_Small")
  (at 130.81 109.22 90)
  (unit 1)
  (body_style 1)
  (exclude_from_sim no)
  (in_bom yes)
  (on_board yes)
  (in_pos_files yes)
  (dnp no)
  (property "Reference" "R4001" (at 128.778 110.236 90) (show_name no) (do_not_autoplace no) (effects (font (size 1.27 1.27)) (justify left)))
  (property "Value" "5k1" (at 132.588 109.22 90) (show_name no) (do_not_autoplace no) (effects (font (size 1.27 1.27)) (justify left)))
  (property "Footprint" "Resistor_SMD:R_0402_1005Metric" (at 130.81 109.22 0) (hide yes) (show_name no) (do_not_autoplace no) (effects (font (size 1.27 1.27))))
  (property "Datasheet" "" (at 130.81 109.22 0) (hide yes) (show_name no) (do_not_autoplace no) (effects (font (size 1.27 1.27))))
  (property "Description" "Resistor, small symbol" (at 130.81 109.22 0) (hide yes) (show_name no) (do_not_autoplace no) (effects (font (size 1.27 1.27))))
  (pin "1")
  (pin "2"))
 (symbol
  (lib_id "power:GND")
  (at 162.56 132.08 0)
  (unit 1)
  (body_style 1)
  (exclude_from_sim no)
  (in_bom yes)
  (on_board yes)
  (in_pos_files yes)
  (dnp no)
  (fields_autoplaced yes)
  (property "Reference" "#PWR01" (at 162.56 138.43 0) (hide yes) (show_name no) (do_not_autoplace no) (effects (font (size 1.27 1.27))))
  (property "Value" "GND" (at 162.56 137.16 0) (show_name no) (do_not_autoplace no) (effects (font (size 1.27 1.27))))
  (property "Footprint" "" (at 162.56 132.08 0) (hide yes) (show_name no) (do_not_autoplace no) (effects (font (size 1.27 1.27))))
  (property "Datasheet" "" (at 162.56 132.08 0) (hide yes) (show_name no) (do_not_autoplace no) (effects (font (size 1.27 1.27))))
  (property "Description" "Power symbol creates a global label with name \"GND\" , ground" (at 162.56 132.08 0) (hide yes) (show_name no) (do_not_autoplace no) (effects (font (size 1.27 1.27))))
  (pin "1"))
 (symbol
  (lib_id "power:GND")
  (at 142.24 97.79 180)
  (unit 1)
  (body_style 1)
  (exclude_from_sim no)
  (in_bom yes)
  (on_board yes)
  (in_pos_files yes)
  (dnp no)
  (property "Reference" "#PWR04002" (at 142.24 91.44 0) (hide yes) (show_name no) (do_not_autoplace no) (effects (font (size 1.27 1.27))))
  (property "Value" "GND" (at 142.24 93.98 0) (show_name no) (do_not_autoplace no) (effects (font (size 1.27 1.27))))
  (property "Footprint" "" (at 142.24 97.79 0) (hide yes) (show_name no) (do_not_autoplace no) (effects (font (size 1.27 1.27))))
  (property "Datasheet" "" (at 142.24 97.79 0) (hide yes) (show_name no) (do_not_autoplace no) (effects (font (size 1.27 1.27))))
  (property "Description" "Power symbol creates a global label with name \"GND\" , ground" (at 142.24 97.79 0) (hide yes) (show_name no) (do_not_autoplace no) (effects (font (size 1.27 1.27))))
  (pin "1"))
 (symbol
  (lib_id "Device:C_Small")
  (at 152.4 100.33 0)
  (unit 1)
  (body_style 1)
  (exclude_from_sim no)
  (in_bom yes)
  (on_board yes)
  (in_pos_files yes)
  (dnp no)
  (property "Reference" "C4003" (at 154.432 99.06 0) (show_name no) (do_not_autoplace no) (effects (font (size 1.27 1.27)) (justify left)))
  (property "Value" "100n" (at 154.432 101.6 0) (show_name no) (do_not_autoplace no) (effects (font (size 1.27 1.27)) (justify left)))
  (property "Footprint" "Capacitor_SMD:C_0402_1005Metric" (at 152.4 100.33 0) (hide yes) (show_name no) (do_not_autoplace no) (effects (font (size 1.27 1.27))))
  (property "Datasheet" "" (at 152.4 100.33 0) (hide yes) (show_name no) (do_not_autoplace no) (effects (font (size 1.27 1.27))))
  (property "Description" "Unpolarized capacitor, small symbol" (at 152.4 100.33 0) (hide yes) (show_name no) (do_not_autoplace no) (effects (font (size 1.27 1.27))))
  (pin "2")
  (pin "1"))
 (symbol
  (lib_id "Device:C_Small")
  (at 135.89 100.33 0)
  (mirror y)
  (unit 1)
  (body_style 1)
  (exclude_from_sim no)
  (in_bom yes)
  (on_board yes)
  (in_pos_files yes)
  (dnp no)
  (property "Reference" "C4001" (at 133.858 99.06 0) (show_name no) (do_not_autoplace no) (effects (font (size 1.27 1.27)) (justify left)))
  (property "Value" "10u" (at 133.858 101.6 0) (show_name no) (do_not_autoplace no) (effects (font (size 1.27 1.27)) (justify left)))
  (property "Footprint" "Capacitor_SMD:C_0603_1608Metric" (at 135.89 100.33 0) (hide yes) (show_name no) (do_not_autoplace no) (effects (font (size 1.27 1.27))))
  (property "Datasheet" "" (at 135.89 100.33 0) (hide yes) (show_name no) (do_not_autoplace no) (effects (font (size 1.27 1.27))))
  (property "Description" "Unpolarized capacitor, small symbol" (at 135.89 100.33 0) (hide yes) (show_name no) (do_not_autoplace no) (effects (font (size 1.27 1.27))))
  (pin "2")
  (pin "1"))
 (symbol
  (lib_id "power:GND")
  (at 133.35 109.22 90)
  (unit 1)
  (body_style 1)
  (exclude_from_sim no)
  (in_bom yes)
  (on_board yes)
  (in_pos_files yes)
  (dnp no)
  (property "Reference" "#PWR04004" (at 139.7 109.22 0) (hide yes) (show_name no) (do_not_autoplace no) (effects (font (size 1.27 1.27))))
  (property "Value" "GND" (at 136.144 109.22 90) (show_name no) (do_not_autoplace no) (effects (font (size 1.27 1.27)) (justify right)))
  (property "Footprint" "" (at 133.35 109.22 0) (hide yes) (show_name no) (do_not_autoplace no) (effects (font (size 1.27 1.27))))
  (property "Datasheet" "" (at 133.35 109.22 0) (hide yes) (show_name no) (do_not_autoplace no) (effects (font (size 1.27 1.27))))
  (property "Description" "Power symbol creates a global label with name \"GND\" , ground" (at 133.35 109.22 0) (hide yes) (show_name no) (do_not_autoplace no) (effects (font (size 1.27 1.27))))
  (pin "1"))
 (symbol
  (lib_id "Power_Protection:IP4234CZ6")
  (at 142.24 121.92 0)
  (unit 1)
  (body_style 1)
  (exclude_from_sim no)
  (in_bom yes)
  (on_board yes)
  (in_pos_files yes)
  (dnp no)
  (property "Reference" "U4001" (at 145.3581 109.22 0) (show_name no) (do_not_autoplace no) (effects (font (size 1.27 1.27)) (justify left)))
  (property "Value" "IP4234CZ6" (at 145.3581 111.76 0) (show_name no) (do_not_autoplace no) (effects (font (size 1.27 1.27)) (justify left)))
  (property "Footprint" "Package_TO_SOT_SMD:SC-74-6_1.55x2.9mm_P0.95mm" (at 142.24 137.668 0) (hide yes) (show_name no) (do_not_autoplace no) (effects (font (size 1.27 1.27))))
  (property "Datasheet" "https://assets.nexperia.com/documents/data-sheet/IP4234CZ6.pdf" (at 142.24 141.986 0) (hide yes) (show_name no) (do_not_autoplace no) (effects (font (size 1.27 1.27))))
  (property "Description" "ESD Protection, 2 channel, USB 2.0 to IEC 61000-4-2 level 4, 5.5V, SOT457 (SC-74-6)" (at 142.24 139.954 0) (hide yes) (show_name no) (do_not_autoplace no) (effects (font (size 1.27 1.27))))
  (pin "6")
  (pin "4")
  (pin "3")
  (pin "5")
  (pin "1")
  (pin "2"))
 (symbol
  (lib_name "R_Small_1")
  (lib_id "Device:R_Small")
  (at 162.56 129.54 0)
  (mirror y)
  (unit 1)
  (body_style 1)
  (exclude_from_sim no)
  (in_bom yes)
  (on_board yes)
  (in_pos_files yes)
  (dnp no)
  (property "Reference" "R2" (at 160.02 128.2699 0) (show_name no) (do_not_autoplace no) (effects (font (size 1.016 1.016)) (justify left)))
  (property "Value" "100k" (at 160.02 130.8099 0) (show_name no) (do_not_autoplace no) (effects (font (size 1.27 1.27)) (justify left)))
  (property "Footprint" "Resistor_SMD:R_0402_1005Metric" (at 162.56 129.54 0) (hide yes) (show_name no) (do_not_autoplace no) (effects (font (size 1.27 1.27))))
  (property "Datasheet" "" (at 162.56 129.54 0) (hide yes) (show_name no) (do_not_autoplace no) (effects (font (size 1.27 1.27))))
  (property "Description" "Resistor, small symbol" (at 162.56 129.54 0) (hide yes) (show_name no) (do_not_autoplace no) (effects (font (size 1.27 1.27))))
  (pin "2")
  (pin "1"))
 (symbol
  (lib_id "power:GND")
  (at 152.4 97.79 180)
  (unit 1)
  (body_style 1)
  (exclude_from_sim no)
  (in_bom yes)
  (on_board yes)
  (in_pos_files yes)
  (dnp no)
  (property "Reference" "#PWR04003" (at 152.4 91.44 0) (hide yes) (show_name no) (do_not_autoplace no) (effects (font (size 1.27 1.27))))
  (property "Value" "GND" (at 152.4 93.98 0) (show_name no) (do_not_autoplace no) (effects (font (size 1.27 1.27))))
  (property "Footprint" "" (at 152.4 97.79 0) (hide yes) (show_name no) (do_not_autoplace no) (effects (font (size 1.27 1.27))))
  (property "Datasheet" "" (at 152.4 97.79 0) (hide yes) (show_name no) (do_not_autoplace no) (effects (font (size 1.27 1.27))))
  (property "Description" "Power symbol creates a global label with name \"GND\" , ground" (at 152.4 97.79 0) (hide yes) (show_name no) (do_not_autoplace no) (effects (font (size 1.27 1.27))))
  (pin "1"))
 (symbol
  (lib_id "power:GND")
  (at 111.76 142.24 0)
  (unit 1)
  (body_style 1)
  (exclude_from_sim no)
  (in_bom yes)
  (on_board yes)
  (in_pos_files yes)
  (dnp no)
  (property "Reference" "#PWR04007" (at 111.76 148.59 0) (hide yes) (show_name no) (do_not_autoplace no) (effects (font (size 1.27 1.27))))
  (property "Value" "GND" (at 111.76 145.796 0) (show_name no) (do_not_autoplace no) (effects (font (size 1.27 1.27))))
  (property "Footprint" "" (at 111.76 142.24 0) (hide yes) (show_name no) (do_not_autoplace no) (effects (font (size 1.27 1.27))))
  (property "Datasheet" "" (at 111.76 142.24 0) (hide yes) (show_name no) (do_not_autoplace no) (effects (font (size 1.27 1.27))))
  (property "Description" "Power symbol creates a global label with name \"GND\" , ground" (at 111.76 142.24 0) (hide yes) (show_name no) (do_not_autoplace no) (effects (font (size 1.27 1.27))))
  (pin "1"))
 (symbol
  (lib_id "Device:R_Small")
  (at 130.81 111.76 90)
  (unit 1)
  (body_style 1)
  (exclude_from_sim no)
  (in_bom yes)
  (on_board yes)
  (in_pos_files yes)
  (dnp no)
  (property "Reference" "R4002" (at 129.032 112.776 90) (show_name no) (do_not_autoplace no) (effects (font (size 1.27 1.27)) (justify left)))
  (property "Value" "5k1" (at 132.588 111.76 90) (show_name no) (do_not_autoplace no) (effects (font (size 1.27 1.27)) (justify left)))
  (property "Footprint" "Resistor_SMD:R_0402_1005Metric" (at 130.81 111.76 0) (hide yes) (show_name no) (do_not_autoplace no) (effects (font (size 1.27 1.27))))
  (property "Datasheet" "" (at 130.81 111.76 0) (hide yes) (show_name no) (do_not_autoplace no) (effects (font (size 1.27 1.27))))
  (property "Description" "Resistor, small symbol" (at 130.81 111.76 0) (hide yes) (show_name no) (do_not_autoplace no) (effects (font (size 1.27 1.27))))
  (pin "1")
  (pin "2"))
 (symbol
  (lib_id "Device:C_Small")
  (at 142.24 100.33 0)
  (unit 1)
  (body_style 1)
  (exclude_from_sim no)
  (in_bom yes)
  (on_board yes)
  (in_pos_files yes)
  (dnp no)
  (property "Reference" "C4002" (at 144.272 99.06 0) (show_name no) (do_not_autoplace no) (effects (font (size 1.27 1.27)) (justify left)))
  (property "Value" "10n" (at 144.272 101.6 0) (show_name no) (do_not_autoplace no) (effects (font (size 1.27 1.27)) (justify left)))
  (property "Footprint" "Capacitor_SMD:C_0402_1005Metric" (at 142.24 100.33 0) (hide yes) (show_name no) (do_not_autoplace no) (effects (font (size 1.27 1.27))))
  (property "Datasheet" "" (at 142.24 100.33 0) (hide yes) (show_name no) (do_not_autoplace no) (effects (font (size 1.27 1.27))))
  (property "Description" "Unpolarized capacitor, small symbol" (at 142.24 100.33 0) (hide yes) (show_name no) (do_not_autoplace no) (effects (font (size 1.27 1.27))))
  (pin "2")
  (pin "1")))
